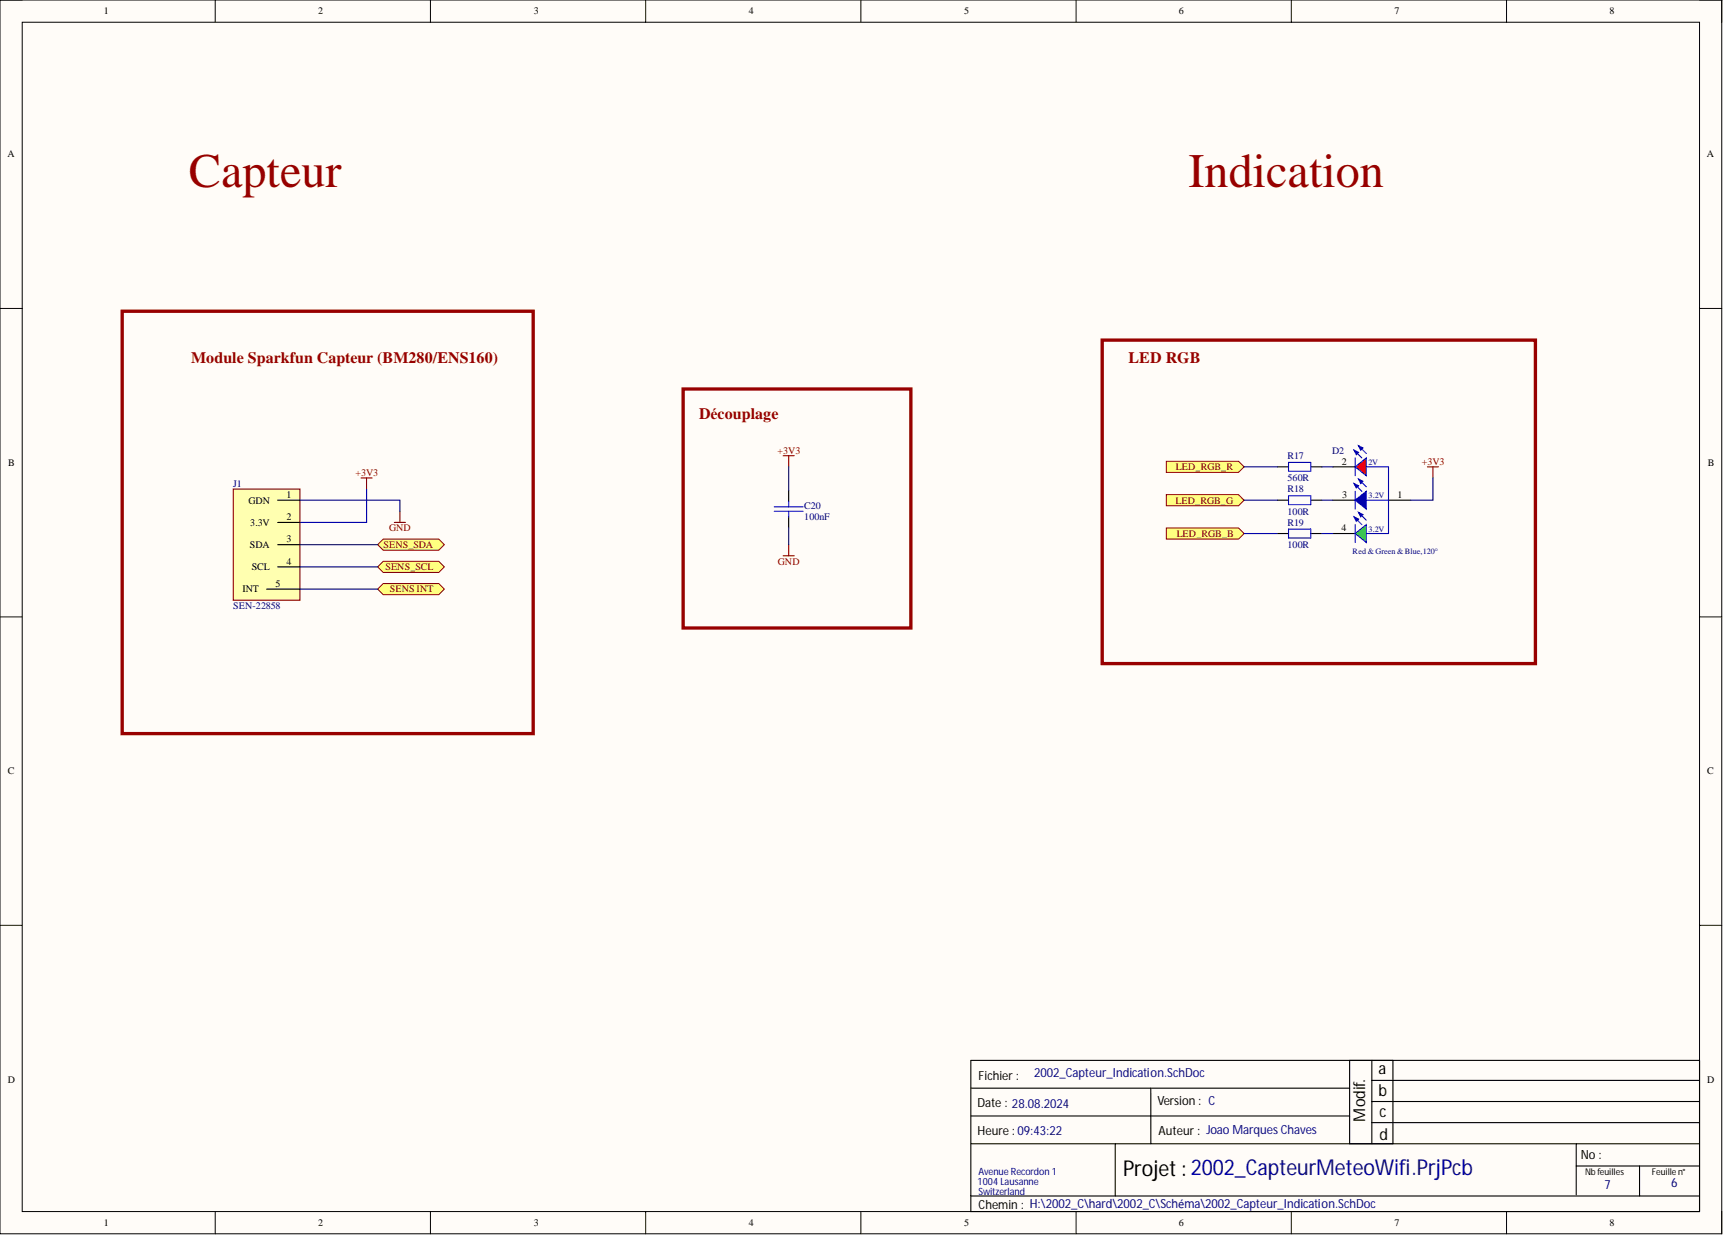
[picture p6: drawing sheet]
<svg xmlns="http://www.w3.org/2000/svg" width="393mm" height="282mm" viewBox="0 0 393 282" stroke-linecap="round" stroke-linejoin="round" font-family="sans-serif">
<path d="M0 0h393.1v281.6h-393.1z" fill-rule="evenodd" fill="#fffcf8"/>
<path d="M0 0h393.1v281.6h-393.1z" fill="none" stroke="#000" stroke-width=".23"/>
<path d="M5.1 5.1h382.9v271.4h-382.9z" fill-rule="evenodd" fill="#fffcf8"/>
<g fill="none" stroke="#000" stroke-width=".23">
<path d="M0 0h5.1M5.1 5.1h382.9v271.4h-382.9zM49.1 0v5.1M98.3 0v5.1M147.4 0v5.1M196.5 0v5.1M245.7 0v5.1M294.8 0v5.1M343.9 0v5.1M388 0h5.1v5.1M0 70.4h5.1M388 70.4h5.1"/>
<path d="M0 140.8h5.1M388 140.8h5.1M0 211.2h5.1M388 211.2h5.1M49.1 276.5v5.1M98.3 276.5v5.1M147.4 276.5v5.1M196.5 276.5v5.1M245.7 276.5v5.1M294.8 276.5v5.1M343.9 276.5v5.1M393.1 276.5v5.1"/>
</g>
<g fill="none" stroke="#000" stroke-width=".25">
<path d="M221.6 242h166.4v34.5h-166.4zM221.6 248.4h86.5M221.6 254.7h86.5M262.7 248.4v12.6M308.1 242v19M313.2 242v19M313.2 246.6h74.8M313.2 251.4h74.8M313.2 256.2h74.8M318 242v19M221.6 273h166.4M221.6 261h166.4"/>
<path d="M254.6 261v12M359.8 261v11.7M359.8 266.1h28.2M374.3 266.1v6.9"/>
</g>
<path d="M27.9 71h93.8v96.4h-93.8z" fill="none" stroke="#980000" stroke-width=".76"/>
<path d="M82.4 109.1h2.6M83.7 109.1v2.5" fill="none" stroke="#800000" stroke-width=".25"/>
<path d="M53.3 111.6h15.2v25.4h-15.2z" fill-rule="evenodd" fill="#ffffb0"/>
<path d="M53.3 111.6h15.2v25.4h-15.2z" fill="none" stroke="#800000" stroke-width=".25"/>
<path d="M63.4 119.2h5.1M63.4 114.2h5.1M60.9 134.5h7.6M63.4 129.4h5.1M63.4 124.3h5.1" fill="none" stroke="#000" stroke-width=".25"/>
<path d="M87.5 123h12.7l1.2 1.3-1.2 1.3h-12.7l-1.3-1.3z" fill-rule="evenodd" fill="#ffff80"/>
<path d="M87.5 123h12.7l1.2 1.3-1.2 1.3h-12.7l-1.3-1.3z" fill="none" stroke="#800000" stroke-width=".23"/>
<path d="M87.5 128.1h12.7l1.2 1.3-1.2 1.3h-12.7l-1.3-1.3z" fill-rule="evenodd" fill="#ffff80"/>
<path d="M87.5 128.1h12.7l1.2 1.3-1.2 1.3h-12.7l-1.3-1.3z" fill="none" stroke="#800000" stroke-width=".23"/>
<path d="M87.5 133.2h12.7l1.2 1.3-1.2 1.2h-12.7l-1.3-1.2z" fill-rule="evenodd" fill="#ffff80"/>
<path d="M87.5 133.2h12.7l1.2 1.3-1.2 1.2h-12.7l-1.3-1.2z" fill="none" stroke="#800000" stroke-width=".23"/>
<path d="M251.6 77.6h98.9v73.9h-98.9z" fill="none" stroke="#980000" stroke-width=".76"/>
<path d="M325.9 106.6h2.5M327.1 106.6v2.5" fill="none" stroke="#800000" stroke-width=".25"/>
<path d="M266.3 105.3h16.5l1.2 1.3-1.2 1.2h-16.5z" fill-rule="evenodd" fill="#ffff80"/>
<path d="M266.3 105.3h16.5l1.2 1.3-1.2 1.2h-16.5z" fill="none" stroke="#800000" stroke-width=".23"/>
<path d="M266.3 112.9h16.5l1.2 1.3-1.2 1.2h-16.5z" fill-rule="evenodd" fill="#ffff80"/>
<path d="M266.3 112.9h16.5l1.2 1.3-1.2 1.2h-16.5z" fill="none" stroke="#800000" stroke-width=".23"/>
<path d="M266.3 120.5h16.5l1.2 1.3-1.2 1.2h-16.5z" fill-rule="evenodd" fill="#ffff80"/>
<path d="M266.3 120.5h16.5l1.2 1.3-1.2 1.2h-16.5z" fill="none" stroke="#800000" stroke-width=".23"/>
<path d="M176.8 115.7h6.5M176.8 116.7h6.5M180 114.4v1.3M180 116.7v1.3M294.2 105.5h5v2.1h-5zM294.2 113.1h5v2.1h-5zM311.9 106.6h5.1v15.2h-5.1M311.9 114.2h5.1M294.2 120.8h5v2h-5z" fill="none" stroke="#00f" stroke-width=".25"/>
<path d="M180 111.9v2.5M180 118v2.5M291.6 106.6h2.6M291.6 114.2h2.6M299.2 106.6h2.6M299.2 114.2h2.6M304.3 114.2h5.1M317 114.2h5.1M291.6 121.8h2.6M299.2 121.8h2.6M304.3 121.8h5.1" fill="none" stroke="#000" stroke-width=".25"/>
<path d="M90 119.2h2.6M91.3 116.7v2.5M178.8 104h2.5M180 104v2.6M178.8 126.8h2.5M180 124.3v2.5" fill="none" stroke="#800000" stroke-width=".25"/>
<path d="M156 88.8h51.9v54.5h-51.9z" fill="none" stroke="#980000" stroke-width=".76"/>
<path d="M309.4 106.6l2.5-2.1v4.1z" fill="#f00"/>
<path d="M309.1 102.7l1.8 1.8M309.4 106.6l2.5-2.1v4.1zM309.4 104.5v4.1M310.1 101.7l1.8 1.8" fill="none" stroke="#00f" stroke-width=".25"/>
<path d="M310.1 101.7l1.1 .5-.6 .5z" fill="#00f"/>
<path d="M310.1 101.7l1.1 .5-.6 .5z" fill="none" stroke="#00f" stroke-width=".25"/>
<path d="M309.1 102.7l1 .6-.5 .5z" fill="#00f"/>
<path d="M309.1 102.7l1 .6-.5 .5zM309.1 110.4l1.8 1.7M310.1 109.3l1.8 1.8" fill="none" stroke="#00f" stroke-width=".25"/>
<path d="M310.1 109.3l1.1 .5-.6 .6z" fill="#00f"/>
<path d="M310.1 109.3l1.1 .5-.6 .6z" fill="none" stroke="#00f" stroke-width=".25"/>
<path d="M309.1 110.4l1 .5-.5 .5z" fill="#00f"/>
<path d="M309.1 110.4l1 .5-.5 .5zM309.1 118l1.8 1.7M309.4 119.7v4.1M310.1 117l1.8 1.7" fill="none" stroke="#00f" stroke-width=".25"/>
<path d="M310.1 117l1.1 .5-.6 .5z" fill="#00f"/>
<path d="M310.1 117l1.1 .5-.6 .5z" fill="none" stroke="#00f" stroke-width=".25"/>
<path d="M309.1 118l1 .5-.5 .5z" fill="#00f"/>
<path d="M309.1 118l1 .5-.5 .5zM309.4 112.1v4.1" fill="none" stroke="#00f" stroke-width=".25"/>
<path d="M304.3 106.6h5.1" fill="none" stroke="#000" stroke-width=".25"/>
<path d="M309.4 121.8l2.5-2.1v4.1z" fill="#0f0"/>
<path d="M309.4 121.8l2.5-2.1v4.1z" fill="none" stroke="#00f" stroke-width=".25"/>
<path d="M309.4 114.2l2.5-2.1v4.1z" fill="#00f"/>
<path d="M309.4 114.2l2.5-2.1v4.1z" fill="none" stroke="#00f" stroke-width=".25"/>
<g fill="none" stroke="#000080" stroke-width=".25">
<path d="M68.5 114.2h22.8v2.5M83.7 111.6v7.6h-15.2M180 106.6v5.3M284 106.6h7.6M284 114.2h7.6M301.8 106.6h2.5M301.8 114.2h2.5M327.1 109.1v5.1h-5M68.5 124.3h17.7M68.5 129.4h17.7M68.5 134.5h17.7M180 120.5v3.8"/>
<path d="M284 121.8h7.6M301.8 121.8h2.5"/>
</g>
<g font-size="11" fill="#980000">
<text x="43.1" y="42.8">Capteur</text>
<text x="271.3" y="42.8">Indication</text>
</g>
<text font-size="5" x="256.4" y="268.3">Projet:2002_CapteurMeteoWifi.PrjPcb</text>
<g font-size="3.7">
<text x="314.7" y="245.1">a</text>
<text x="314.7" y="250.1">b</text>
<text x="311.7" y="256" transform="rotate(-90 311.7 256)">Modif.</text>
<text x="315" y="255">c</text>
<text x="315" y="260.3">d</text>
</g>
<g font-size="3.6" fill="#980000">
<text x="43.6" y="83">Module Sparkfun Capteur (BM280/ENS160)</text>
<text x="257.6" y="83">LED RGB</text>
<text x="159.6" y="95.6">Découplage</text>
</g>
<g font-size="2.9" fill="#000080">
<text x="236.1" y="245.8">2002_Capteur_Indication.SchDoc</text>
<text x="366.3" y="271.4">7</text>
<text x="381.5" y="270.9">6</text>
</g>
<g font-size="2.9">
<text x="223.4" y="246.6">Fichier :</text>
<text x="223.2" y="252.7">Date : 28.08.2024</text>
<text x="264.2" y="252.2">Version : C</text>
<text x="223.2" y="259">Heure : 09:43:22</text>
<text x="264.5" y="259">Auteur : Joao Marques Chaves</text>
<text x="360.9" y="264.6">No :</text>
<text x="223.4" y="276">Chemin : H:\2002_C\hard\2002_C\Schéma\2002_Capteur_Indication.SchDoc</text>
</g>
<g font-size="2.3">
<text x="23.7" y="3.3">1</text>
<text x="72.6" y="3.3">2</text>
<text x="121.9" y="3.3">3</text>
<text x="170.9" y="3.3">4</text>
<text x="220.1" y="3.3">5</text>
<text x="269.1" y="3.3">6</text>
<text x="318.3" y="3.3">7</text>
<text x="367.4" y="3.3">8</text>
<text x="1.7" y="35.9">A</text>
<text x="389.7" y="35.9">A</text>
<text x="1.9" y="106.4">B</text>
<text x="306.3" y="106">2</text>
<text x="389.8" y="106.4">B</text>
<text x="65.4" y="113.7">1</text>
<text x="306.4" y="113.7">3</text>
<text x="319" y="113.7">1</text>
<text x="56.7" y="114.9">GDN</text>
<text x="57.1" y="120">3.3V</text>
<text x="65.4" y="118.7">2</text>
<text x="57.1" y="125.1">SDA</text>
<text x="65.4" y="123.8">3</text>
<text x="306.3" y="121.3">4</text>
<text x="57.5" y="130.1">SCL</text>
<text x="65.4" y="128.9">4</text>
<text x="55.4" y="135.2">INT</text>
<text x="62.9" y="133.9">5</text>
<text x="1.8" y="176.7">C</text>
<text x="389.8" y="176.7">C</text>
<text x="1.8" y="247.2">D</text>
<text x="389.8" y="247.2">D</text>
<text x="23.7" y="279.8">1</text>
<text x="72.6" y="279.8">2</text>
<text x="121.9" y="279.8">3</text>
<text x="170.9" y="279.8">4</text>
<text x="220.1" y="279.8">5</text>
<text x="269.1" y="279.8">6</text>
<text x="318.3" y="279.8">7</text>
<text x="367.4" y="279.8">8</text>
</g>
<g font-size="2.3" fill="#800000">
<text x="177.5" y="103.5">+3V3</text>
<text x="268.5" y="107.3">LED_RGB_R</text>
<text x="324.6" y="106">+3V3</text>
<text x="81.1" y="108.6">+3V3</text>
<text x="268.4" y="114.9">LED_RGB_G</text>
<text x="87.6" y="125.1">SENS_SDA</text>
<text x="88.8" y="121.3">GND</text>
<text x="268.6" y="122.5">LED_RGB_B</text>
<text x="88" y="130.1">SENS_SCL</text>
<text x="177.6" y="128.9">GND</text>
<text x="89" y="135.2">SENS INT</text>
</g>
<g font-size="2.3" fill="#000080">
<text x="293.9" y="104.8">R17</text>
<text x="304.1" y="103.5">D2</text>
<text x="53.3" y="111.1">J1</text>
<text x="293.9" y="109.8">560R</text>
<text x="293.9" y="112.4">R18</text>
<text x="183.6" y="118.7">100nF</text>
<text x="183.6" y="116.2">C20</text>
<text x="293.9" y="117.5">100R</text>
<text x="293.9" y="120">R19</text>
<text x="293.9" y="125.1">100R</text>
<text x="53.3" y="139">SEN-22858</text>
<text x="223.4" y="268.1">Avenue Recordon 1</text>
<text x="223.2" y="270.3">1004Lausanne</text>
<text x="223.4" y="272.6">Switzerland</text>
</g>
<g font-size="2.1">
<text x="361.9" y="268.1">Nbfeuilles</text>
<text x="377.1" y="268.1">Feuillen°</text>
</g>
<g font-size="1.9" fill="#000080">
<text x="312.4" y="106.1">2V</text>
<text x="312.4" y="113.7">3.2V</text>
<text x="312.4" y="121.3">3.2V</text>
<text x="308.8" y="126.4">Red &amp; Green &amp; Blue,120°</text>
</g>
</svg>
